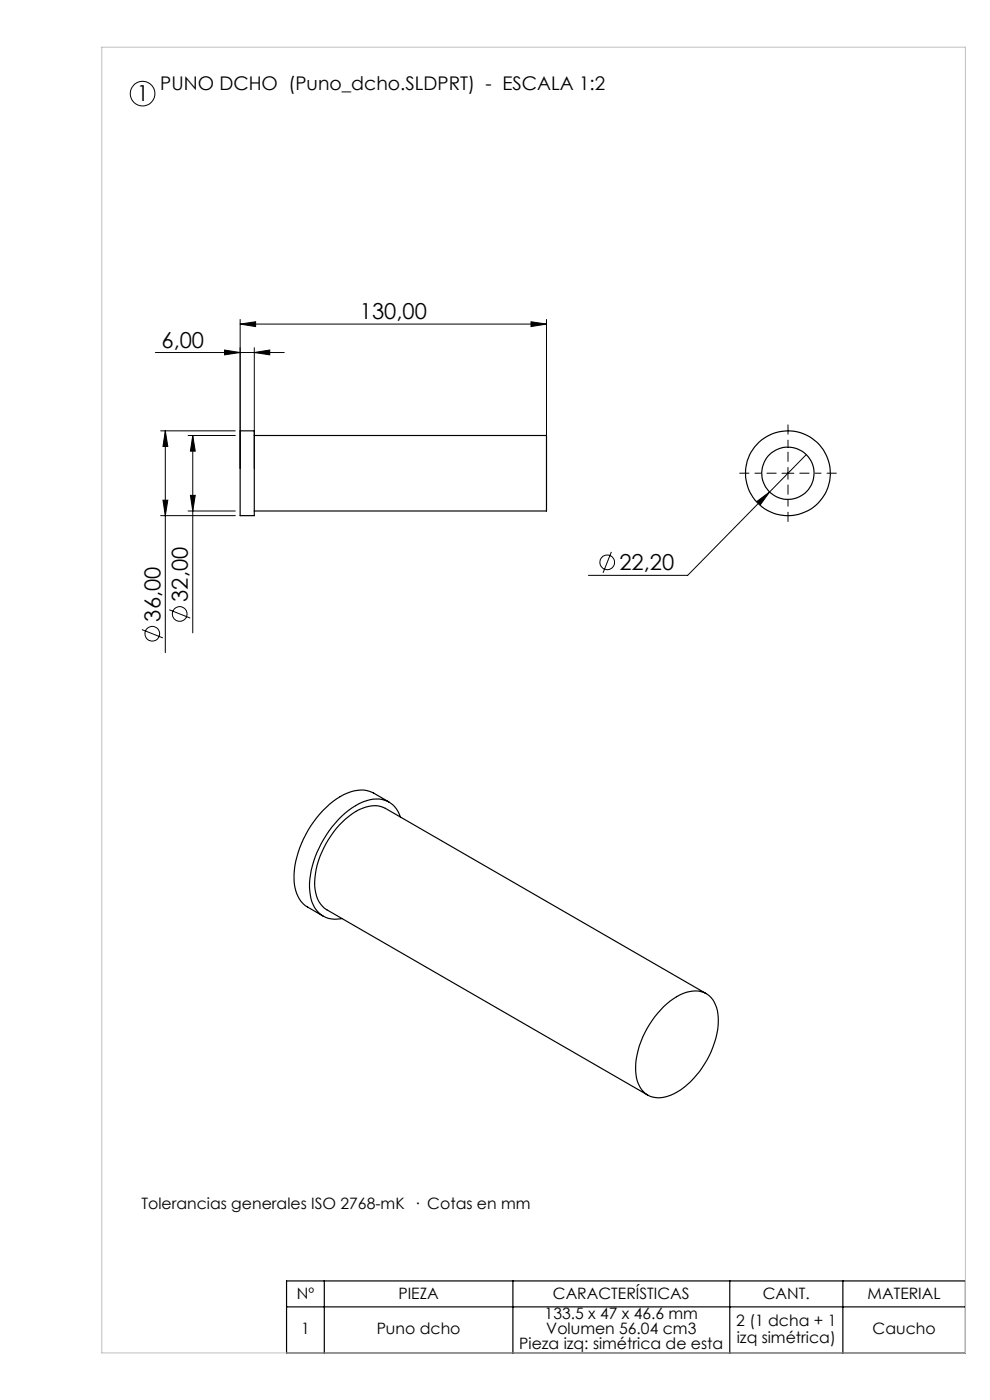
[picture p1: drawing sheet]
<svg xmlns="http://www.w3.org/2000/svg" width="210mm" height="297mm" viewBox="0 0 210 297" stroke-linecap="round" stroke-linejoin="round" font-family="sans-serif">
<g fill="none" stroke="#000" stroke-width=".21">
<path d="M32.9 74.8h27.4M47.6 74.3l3.3 .5-3.3 .5zM50.9 68.8l3.3-.5v1zM50.9 67.8v31.6M50.9 68.8h65M53.9 74.8l3.3-.5v1zM53.9 73.8v25.6M112.6 68.3l3.3 .5-3.3 .5zM115.9 67.8v31.6M34.1 91.4h15.8M35.1 91.4l.5 3.3h-1zM35.1 91.4v47.1"/>
<path d="M39.9 92.4h10M40.9 92.4v41.9M40.9 92.4l.5 3.3h-1zM167.1 99.2v2.5M171 96.4l-25.1 25.7h-21.1M34.1 109.4h15.8M34.6 106.1h1l-.5 3.3zM39.9 108.4h10M40.4 105.1h1l-.5 3.3zM129.7 117.1l-1.8 4.4M160.6 106.4l2.7-2.1-2 2.8zM165.9 100.4h2.5"/>
<path d="M30.1 133.6l4.4 1.7M35.9 129.4l4.5 1.7"/>
<circle cx="30.2" cy="19.9" r="2.6"/>
<circle cx="128.8" cy="119.3" r="1.55"/>
<circle cx="32.3" cy="134.4" r="1.55"/>
<circle cx="38.1" cy="130.2" r="1.55"/>
</g>
<g fill="none" stroke="#000" stroke-width=".25">
<path d="M50.9 91.4h3v18h-3zM53.9 92.4h62v16h-62M82.5 170.1l-3.3-1.9a6.7 6.7 0 0 0-6.3 .4 21.5 21.5 0 0 0-10.5 17.8 6.8 6.8 0 0 0 2.9 6l3.2 1.9M84.9 173.4a5.3 5.3 0 0 0-7.3-3.5 18.5 18.5 0 0 0-9.9 10 16.2 16.2 0 0 0-1.5 11.5 5.2 5.2 0 0 0 6.3 3.5M140.7 213.6a9.9 9.9 0 0 1 7.5-3.3 4.8 4.8 0 0 1 4 4.2 17.3 17.3 0 0 1-3.8 12.8 12.9 12.9 0 0 1-8.2 5.6 4.7 4.7 0 0 1-5.2-4.3 17.7 17.7 0 0 1 5.1-14.3zM149.8 210.8l-68.1-39.3a6.4 6.4 0 0 0-6.2 .7 19.4 19.4 0 0 0-8.8 15.6 5.9 5.9 0 0 0 2.6 5.2l68.1 39.3M60.8 271.7h144v15.3h-144zM60.8 277.2h144M68.8 271.7v15.3M108.8 271.7v15.3M154.8 271.7v15.3M178.8 271.7v15.3"/>
<circle cx="167.1" cy="100.4" r="5.5"/>
<circle cx="167.2" cy="100.4" r="9"/>
</g>
<path d="M167.2 97.9v-7.8M164.7 100.4h-7.8M167.2 102.9v7.7M169.7 100.4h7.7" fill="none" stroke="#000" stroke-width=".21" stroke-dasharray="15.2 1.3 1.3 1.3" stroke-dashoffset="13.3"/>
<path d="M21.6 10h183.2v277h-183.2z" fill="none" stroke="#c0c0c0" stroke-width=".21"/>
<g fill="#000">
<path d="M160.6 106.4l2.7-2.1-2 2.8z"/>
<path d="M47.6 74.3l3.3 .5-3.3 .5zM53.9 74.8l3.3-.5v1z"/>
<path d="M50.9 68.8l3.3-.5v1zM112.6 68.3l3.3 .5-3.3 .5z"/>
<path d="M34.6 106.1h1l-.5 3.3zM35.1 91.4l.5 3.3h-1z"/>
<path d="M40.4 105.1h1l-.5 3.3zM40.9 92.4l.5 3.3h-1z"/>
</g>
<g font-size="4.7">
<text x="29" y="21.5">1</text>
<text x="76.3" y="67.7">130,00</text>
<text x="34.3" y="73.7">6,00</text>
<text x="131.4" y="121">22,20</text>
<text x="34" y="131.9" transform="rotate(-90 34 131.9)">36,00</text>
<text x="39.8" y="127.7" transform="rotate(-90 39.8 127.7)">32,00</text>
</g>
<text font-size="4" x="34" y="19.1">PUNO DCHO (Puno_dcho.SLDPRT) - ESCALA 1:2</text>
<g font-size="3.3">
<text x="30" y="256.6">Tolerancias generales ISO 2768-mK · Cotas en mm</text>
<text x="63" y="275.7">Nº</text>
<text x="84.5" y="275.7">PIEZA</text>
<text x="117.3" y="275.7">CARACTERÍSTICAS</text>
<text x="161.8" y="275.7">CANT.</text>
<text x="184" y="275.7">MATERIAL</text>
<text x="115.5" y="279.8">133.5 x 47 x 46.6 mm</text>
<text x="156.2" y="281.4">2 (1 dcha + 1</text>
<text x="63.9" y="283">1</text>
<text x="79.9" y="283">Puno dcho</text>
<text x="110.2" y="286.2">Pieza izq: simétrica de esta</text>
<text x="115.9" y="283">Volumen 56.04 cm3</text>
<text x="156.3" y="284.9">izq simétrica)</text>
<text x="185.1" y="283">Caucho</text>
</g>
</svg>
